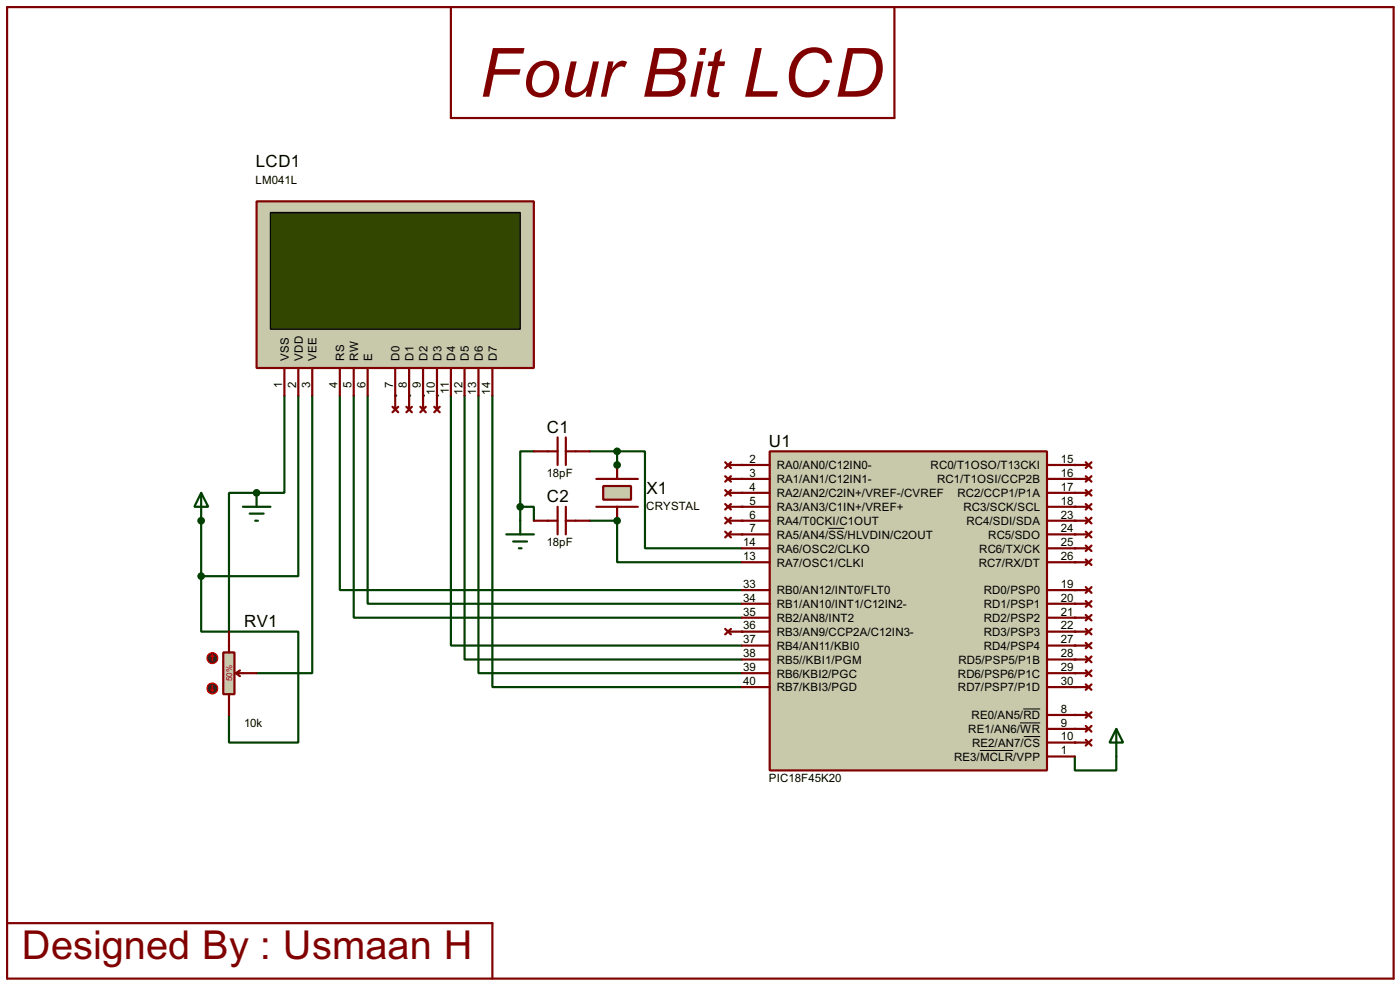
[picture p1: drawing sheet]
<svg xmlns="http://www.w3.org/2000/svg" width="256mm" height="180mm" viewBox="0 0 256 180" stroke-linecap="round" stroke-linejoin="round" font-family="sans-serif">
<circle cx="36.9" cy="95.3" r=".2" fill="#004000"/>
<path d="M36.9 95.3v20.3h17.8v20.3h-12.7v-5" fill="none" stroke="#004000" stroke-width=".4"/>
<g fill="#004000">
<circle cx="80.1" cy="72.4" r=".2"/>
<circle cx="77.5" cy="72.4" r=".2"/>
<circle cx="75" cy="72.4" r=".2"/>
<circle cx="72.4" cy="72.4" r=".2"/>
</g>
<path d="M54.7 72.4v33.1h-17.8M57.2 72.4v50.8h-10.2" fill="none" stroke="#004000" stroke-width=".4"/>
<g fill="#004000">
<circle cx="135.9" cy="95.3" r=".2"/>
<circle cx="135.9" cy="97.8" r=".2"/>
</g>
<path d="M62.3 72.4v35.6h73.6M64.8 72.4v40.7h71.1M67.4 72.4v38.1h68.5" fill="none" stroke="#004000" stroke-width=".4"/>
<circle cx="135.9" cy="115.6" r=".2" fill="#004000"/>
<path d="M82.6 72.4v45.8h53.3M85.1 72.4v48.3h50.8M87.7 72.4v50.8h48.2M90.2 72.4v53.4h45.7" fill="none" stroke="#004000" stroke-width=".4"/>
<g fill="#004000">
<circle cx="196.9" cy="85.1" r=".2"/>
<circle cx="196.9" cy="92.8" r=".2"/>
<circle cx="196.9" cy="95.3" r=".2"/>
<circle cx="196.9" cy="97.8" r=".2"/>
<circle cx="196.9" cy="100.4" r=".2"/>
<circle cx="196.9" cy="102.9" r=".2"/>
<circle cx="196.9" cy="108" r=".2"/>
<circle cx="196.9" cy="110.5" r=".2"/>
<circle cx="196.9" cy="113.1" r=".2"/>
<circle cx="196.9" cy="115.6" r=".2"/>
<circle cx="196.9" cy="118.2" r=".2"/>
<circle cx="196.9" cy="120.7" r=".2"/>
<circle cx="196.9" cy="123.2" r=".2"/>
<circle cx="196.9" cy="125.8" r=".2"/>
<circle cx="196.9" cy="130.9" r=".2"/>
<circle cx="196.9" cy="133.4" r=".2"/>
<circle cx="196.9" cy="135.9" r=".2"/>
</g>
<path d="M196.9 138.5v2.5h7.6v-2.5" fill="none" stroke="#004000" stroke-width=".4"/>
<g fill="#004000">
<circle cx="196.9" cy="87.7" r=".2"/>
<circle cx="196.9" cy="90.2" r=".2"/>
<circle cx="135.9" cy="85.1" r=".2"/>
<circle cx="135.9" cy="87.7" r=".2"/>
<circle cx="135.9" cy="90.2" r=".2"/>
<circle cx="135.9" cy="92.8" r=".2"/>
<circle cx="113.1" cy="95.3" r=".2"/>
</g>
<path d="M108 95.3h5.1v7.6h22.8" fill="none" stroke="#004000" stroke-width=".4"/>
<circle cx="113.1" cy="85.1" r=".2" fill="#004000"/>
<path d="M95.3 92.8h2.5v2.5M95.3 92.8v2.5M97.8 82.6h-2.5v10.2M108 82.6h5.1M113.1 82.6h5.1v17.8h17.7M113.1 82.6v2.5" fill="none" stroke="#004000" stroke-width=".4"/>
<circle cx="47" cy="90.2" r=".2" fill="#004000"/>
<path d="M52.1 72.4v17.8h-10.1v25.4" fill="none" stroke="#004000" stroke-width=".4"/>
<path d="M1.3 1.3h254v177.8h-254zM82.6 1.3v20.3h81.3v-20.3M1.3 169h88.9v10.1" fill="none" stroke="#800000" stroke-width=".4"/>
<path d="M40.9 119.4h2.1v7.7h-2.1z" fill="#c8c8aa" stroke="#800000" stroke-width=".4"/>
<path d="M42 115.6v3.8M42 127.1v3.8M43.2 123.2l.8 .6M43.2 123.2h3.8M44 122.7l-.8 .5" fill="none" stroke="#800000" stroke-width=".4"/>
<circle cx="38.9" cy="120.5" r="1" fill="#400000" stroke="#f00" stroke-width=".2"/>
<path d="M38.9 119.9l-.2 .3M38.9 119.9l.3 .3M38.9 119.9v1.1" fill="none" stroke="#f00" stroke-width=".2"/>
<circle cx="38.9" cy="126" r="1" fill="#400000" stroke="#f00" stroke-width=".2"/>
<path d="M38.7 126.3l.2 .2M38.9 125.5v1M39.2 126.3l-.3 .2" fill="none" stroke="#f00" stroke-width=".2"/>
<path d="M36.9 90.2l1.3 2.6h-2.6zM36.9 90.2v5.1M204.5 133.4l1.3 2.5h-2.5zM204.5 133.4v5.1" fill="none" stroke="#004000" stroke-width=".4"/>
<g fill="#004000" stroke="#004000" stroke-width=".4">
<circle cx="36.8" cy="95.3" r=".5"/>
<circle cx="36.8" cy="105.5" r=".5"/>
</g>
<path d="M71.9 74.5l1.1 1M72.4 72.4v2.6M73 74.5l-1.1 1M74.5 74.5l1 1M75 72.4v2.6M75.5 74.5l-1 1M77 74.5l1 1M77.5 72.4v2.6M78 74.5l-1 1M79.6 74.5l1 1M80.1 72.4v2.6M80.6 74.5l-1 1" fill="none" stroke="#800000" stroke-width=".4"/>
<path d="M47 36.9h50.8v30.5h-50.8z" fill="#c8c8aa" stroke="#800000" stroke-width=".4"/>
<path d="M49.6 38.9h45.7v21.4h-45.7z" fill="#324600" stroke="#000" stroke-width=".25"/>
<g fill="none" stroke="#800000" stroke-width=".4">
<path d="M52.1 67.4v5M54.7 67.4v5M57.2 67.4v5M62.3 67.4v5M64.8 67.4v5M67.4 67.4v5M72.4 67.4v5M75 67.4v5M77.5 67.4v5M80.1 67.4v5M82.6 67.4v5M85.1 67.4v5"/>
<path d="M87.7 67.4v5M90.2 67.4v5M132.9 84.6l1 1.1M132.9 87.2l1 1M132.9 89.7l1 1M132.9 92.3l1 1M132.9 94.8l1 1M132.9 97.3l1 1.1M133.4 85.1h2.5M133.4 87.7h2.5M133.4 90.2h2.5M133.4 92.8h2.5"/>
<path d="M133.4 95.3h2.5M133.4 97.8h2.5M133.9 84.6l-1 1.1M133.9 87.2l-1 1M133.9 89.7l-1 1M133.9 92.3l-1 1M133.9 94.8l-1 1M133.9 97.3l-1 1.1M196.9 85.1h2.5M196.9 87.7h2.5M196.9 90.2h2.5M196.9 92.8h2.5"/>
<path d="M196.9 95.3h2.5M196.9 97.8h2.5M198.9 84.6l1.1 1.1M198.9 87.2l1.1 1M198.9 89.7l1.1 1M198.9 92.3l1.1 1M198.9 94.8l1.1 1M198.9 97.3l1.1 1.1M198.9 99.9l1.1 1M200 84.6l-1.1 1.1M200 87.2l-1.1 1M200 89.7l-1.1 1"/>
<path d="M200 92.3l-1.1 1M200 94.8l-1.1 1M200 97.3l-1.1 1.1M200 99.9l-1.1 1M132.9 115.1l1 1M133.4 115.6h2.5M133.9 115.1l-1 1M196.9 115.6h2.5M196.9 100.4h2.5M196.9 102.9h2.5M196.9 108h2.5M196.9 110.5h2.5"/>
<path d="M196.9 113.1h2.5M196.9 118.2h2.5M198.9 102.4l1.1 1M198.9 107.5l1.1 1M198.9 110l1.1 1.1M198.9 112.6l1.1 1M198.9 115.1l1.1 1M198.9 117.7l1.1 1M200 102.4l-1.1 1M200 107.5l-1.1 1M200 110l-1.1 1.1M200 112.6l-1.1 1"/>
<path d="M200 115.1l-1.1 1M200 117.7l-1.1 1M196.9 120.7h2.5M196.9 123.2h2.5M196.9 125.8h2.5M196.9 133.4h2.5M196.9 130.9h2.5M196.9 135.9h2.5M198.9 120.2l1.1 1M198.9 122.7l1.1 1.1M198.9 125.3l1.1 1M198.9 132.9l1.1 1"/>
<path d="M198.9 130.4l1.1 1M198.9 135.4l1.1 1.1M200 120.2l-1.1 1M200 122.7l-1.1 1.1M200 125.3l-1.1 1M200 132.9l-1.1 1M200 130.4l-1.1 1M200 135.4l-1.1 1.1"/>
</g>
<path d="M141 82.6h50.8v58.4h-50.8z" fill="#c8c8aa" stroke="#800000" stroke-width=".4"/>
<g fill="none" stroke="#800000" stroke-width=".4">
<path d="M109.3 92.8h7.6M109.3 87.7h7.6M135.9 95.3h5.1M135.9 97.8h5.1M135.9 85.1h5.1M135.9 92.8h5.1M135.9 87.7h5.1M135.9 90.2h5.1M191.8 95.3h5.1M191.8 97.8h5.1M191.8 85.1h5.1M191.8 92.8h5.1"/>
<path d="M191.8 87.7h5.1M191.8 90.2h5.1M135.9 100.4h5.1M135.9 102.9h5.1M135.9 108h5.1M135.9 110.5h5.1M135.9 113.1h5.1M135.9 115.6h5.1M135.9 118.2h5.1M191.8 100.4h5.1M191.8 102.9h5.1M191.8 108h5.1"/>
<path d="M191.8 110.5h5.1M191.8 113.1h5.1M191.8 115.6h5.1M191.8 118.2h5.1M135.9 120.7h5.1M135.9 123.2h5.1M135.9 125.8h5.1M191.8 120.7h5.1M191.8 123.2h5.1M191.8 125.8h5.1M191.8 130.9h5.1M191.8 133.4h5.1"/>
<path d="M191.8 135.9h5.1M191.8 138.5h5.1"/>
</g>
<path d="M151.8 96.7h2.9M179.5 137.4h6.1M186.9 132.3h3.7M187.5 129.8h3.1M187.6 134.8h3" fill="none" stroke="#000" stroke-width=".18"/>
<path d="M110.5 89h5.1v2.5h-5.1z" fill="#c8c8aa" stroke="#800000" stroke-width=".4"/>
<path d="M97.8 82.6h4.4M97.8 95.3h4.4M102.2 80.1v5M102.2 92.8v5M103.7 80.1v5M103.7 92.8v5M103.7 82.6h4.3M103.7 95.3h4.3M113.1 85.1v2.6M113.1 92.8v2.5" fill="none" stroke="#800000" stroke-width=".4"/>
<g fill="#004000" stroke="#004000" stroke-width=".4">
<circle cx="113" cy="95.3" r=".5"/>
<circle cx="113" cy="85.1" r=".5"/>
<circle cx="95.3" cy="92.8" r=".5"/>
<circle cx="113" cy="82.6" r=".5"/>
<circle cx="47" cy="90.2" r=".5"/>
</g>
<path d="M44.5 92.8h5.1M45.8 94h2.5M46.8 95.3h.5M47 90.2v2.6M92.8 97.8h5M94 99.1h2.6M95.3 95.3v2.5M95.1 100.4h.5" fill="none" stroke="#004000" stroke-width=".4"/>
<text font-size="13.9" fill="#800000" x="87.9" y="17.7">Four Bit LCD</text>
<text font-size="8.2" fill="#800000" x="4" y="175.6">Designed By : Usmaan H</text>
<g font-size="3.5">
<text x="46.9" y="30.7">LCD1</text>
<text x="100.2" y="79.3">C1</text>
<text x="140.9" y="81.8">U1</text>
<text x="100.2" y="92">C2</text>
<text x="118.4" y="90.4">X1</text>
<text x="44.8" y="114.8">RV1</text>
</g>
<g font-size="2.4">
<text x="46.8" y="33.6">LM041L</text>
<text x="51.7" y="71" transform="rotate(-90 51.7 71)">1</text>
<text x="52.9" y="66" transform="rotate(-90 52.9 66)">VSS</text>
<text x="54.2" y="71.1" transform="rotate(-90 54.2 71.1)">2</text>
<text x="55.5" y="66" transform="rotate(-90 55.5 66)">VDD</text>
<text x="56.8" y="71" transform="rotate(-90 56.8 71)">3</text>
<text x="58" y="66" transform="rotate(-90 58 66)">VEE</text>
<text x="61.9" y="71.1" transform="rotate(-90 61.9 71.1)">4</text>
<text x="63.1" y="66" transform="rotate(-90 63.1 66)">RS</text>
<text x="64.4" y="71.1" transform="rotate(-90 64.4 71.1)">5</text>
<text x="65.6" y="66" transform="rotate(-90 65.6 66)">RW</text>
<text x="67" y="71.1" transform="rotate(-90 67 71.1)">6</text>
<text x="68.2" y="66" transform="rotate(-90 68.2 66)">E</text>
<text x="72" y="71.1" transform="rotate(-90 72 71.1)">7</text>
<text x="73.2" y="66" transform="rotate(-90 73.2 66)">D0</text>
<text x="74.6" y="71.1" transform="rotate(-90 74.6 71.1)">8</text>
<text x="75.8" y="66" transform="rotate(-90 75.8 66)">D1</text>
<text x="77.1" y="71.1" transform="rotate(-90 77.1 71.1)">9</text>
<text x="78.3" y="66" transform="rotate(-90 78.3 66)">D2</text>
<text x="80.9" y="66" transform="rotate(-90 80.9 66)">D3</text>
<text x="83.4" y="66" transform="rotate(-90 83.4 66)">D4</text>
<text x="85.9" y="66" transform="rotate(-90 85.9 66)">D5</text>
<text x="88.5" y="66" transform="rotate(-90 88.5 66)">D6</text>
<text x="91" y="66" transform="rotate(-90 91 66)">D7</text>
<text x="79.7" y="72.2" transform="rotate(-90 79.7 72.2)">10</text>
<text x="82.2" y="72" transform="rotate(-90 82.2 72)">11</text>
<text x="84.7" y="72.2" transform="rotate(-90 84.7 72.2)">12</text>
<text x="87.3" y="72.2" transform="rotate(-90 87.3 72.2)">13</text>
<text x="89.8" y="72.2" transform="rotate(-90 89.8 72.2)">14</text>
<text x="100.2" y="87.3">18pF</text>
<text x="137.3" y="84.7">2</text>
<text x="137.3" y="87.3">3</text>
<text x="137.3" y="89.8">4</text>
<text x="142.3" y="85.9">RA0/AN0/C12IN0-</text>
<text x="142.3" y="88.5">RA1/AN1/C12IN1-</text>
<text x="170.5" y="85.9">RC0/T1OSO/T13CKI</text>
<text x="171.7" y="88.5">RC1/T1OSI/CCP2B</text>
<text x="194.4" y="84.7">15</text>
<text x="194.4" y="87.3">16</text>
<text x="194.4" y="89.8">17</text>
<text x="118.4" y="93.3">CRYSTAL</text>
<text x="137.3" y="94.9">6</text>
<text x="137.3" y="92.4">5</text>
<text x="142.3" y="91">RA2/AN2/C2IN+/VREF-/CVREF</text>
<text x="142.3" y="93.6">RA3/AN3/C1IN+/VREF+</text>
<text x="175.4" y="91">RC2/CCP1/P1A</text>
<text x="176.5" y="93.6">RC3/SCK/SCL</text>
<text x="194.4" y="92.4">18</text>
<text x="194.4" y="94.9">23</text>
<text x="100.2" y="100">18pF</text>
<text x="136.2" y="100">14</text>
<text x="137.3" y="97.4">7</text>
<text x="142.3" y="96.1">RA4/T0CKI/C1OUT</text>
<text x="142.3" y="98.6">RA5/AN4/SS/HLVDIN/C2OUT</text>
<text x="142.3" y="101.2">RA6/OSC2/CLKO</text>
<text x="177" y="96.1">RC4/SDI/SDA</text>
<text x="179.4" y="101.2">RC6/TX/CK</text>
<text x="181" y="98.6">RC5/SDO</text>
<text x="194.4" y="97.4">24</text>
<text x="194.4" y="100">25</text>
<text x="136.2" y="102.5">13</text>
<text x="136.2" y="107.6">33</text>
<text x="142.3" y="103.7">RA7/OSC1/CLKI</text>
<text x="179.3" y="103.7">RC7/RX/DT</text>
<text x="194.4" y="102.5">26</text>
<text x="194.4" y="107.6">19</text>
<text x="136.2" y="110.1">34</text>
<text x="136.2" y="112.7">35</text>
<text x="142.3" y="108.8">RB0/AN12/INT0/FLT0</text>
<text x="142.3" y="111.3">RB1/AN10/INT1/C12IN2-</text>
<text x="142.3" y="113.9">RB2/AN8/INT2</text>
<text x="180.2" y="108.8">RD0/PSP0</text>
<text x="180.2" y="111.3">RD1/PSP1</text>
<text x="180.2" y="113.9">RD2/PSP2</text>
<text x="194.4" y="110.1">20</text>
<text x="194.4" y="112.7">21</text>
<text x="136.2" y="115.2">36</text>
<text x="136.2" y="117.8">37</text>
<text x="142.3" y="116.4">RB3/AN9/CCP2A/C12IN3-</text>
<text x="142.3" y="119">RB4/AN11/KBI0</text>
<text x="180.2" y="116.4">RD3/PSP3</text>
<text x="180.2" y="119">RD4/PSP4</text>
<text x="194.4" y="115.2">22</text>
<text x="194.4" y="117.8">27</text>
<text x="136.2" y="120.3">38</text>
<text x="136.2" y="122.8">39</text>
<text x="136.2" y="125.4">40</text>
<text x="142.3" y="121.5">RB5//KBI1/PGM</text>
<text x="142.3" y="124">RB6/KBI2/PGC</text>
<text x="175.5" y="124">RD6/PSP6/P1C</text>
<text x="175.6" y="121.5">RD5/PSP5/P1B</text>
<text x="194.4" y="120.3">28</text>
<text x="194.4" y="122.8">29</text>
<text x="194.4" y="125.4">30</text>
<text x="142.3" y="126.6">RB7/KBI3/PGD</text>
<text x="175.5" y="126.6">RD7/PSP7/P1D</text>
<text x="178" y="131.7">RE0/AN5/RD</text>
<text x="194.4" y="130.5">8</text>
<text x="44.7" y="133.1">10k</text>
<text x="177.4" y="134.2">RE1/AN6/WR</text>
<text x="178.1" y="136.7">RE2/AN7/CS</text>
<text x="194.4" y="133">9</text>
<text x="194.4" y="135.5">10</text>
<text x="140.8" y="143.2">PIC18F45K20</text>
<text x="174.8" y="139.3">RE3/MCLR/VPP</text>
<text x="194.4" y="138.1">1</text>
</g>
<text font-size="1.7" fill="#c00000" x="42.5" y="124.7" transform="rotate(-90 42.5 124.7)">50%</text>
</svg>
